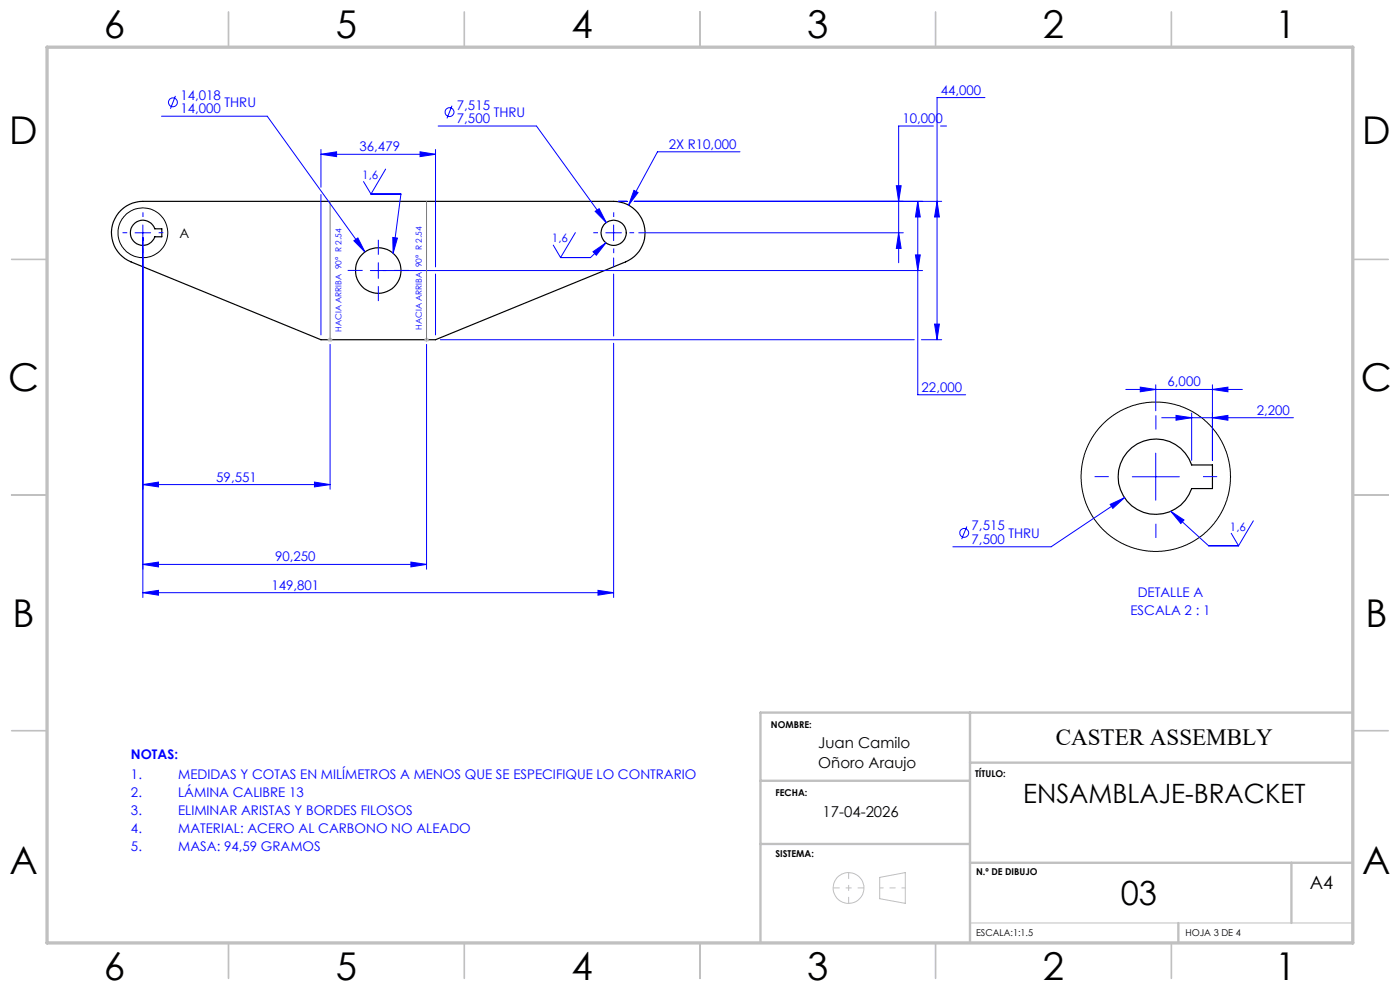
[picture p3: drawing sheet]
<svg xmlns="http://www.w3.org/2000/svg" width="297mm" height="210mm" viewBox="0 0 297 210" stroke-linecap="round" stroke-linejoin="round" font-family="sans-serif">
<g fill="none" stroke="#000" stroke-width=".25">
<path d="M25.6 44.6a6.7 6.7 0 0 1 4.7-1.9h99.9a6.7 6.7 0 0 1 6.5 5.4 6.7 6.7 0 0 1-4 7.5l-40.3 16.5h-24.3l-40.3-16.5a6.7 6.7 0 0 1-2.2-11zM28.3 47.7a2.67 2.67 0 0 1 4.5 .8h1.5v1.7h-1.5a2.67 2.67 0 0 1-3.8 1.5 2.67 2.67 0 0 1-.7-4zM240.1 95a8 8 0 0 1 12.7 3.6h4.4v5h-4.4a8 8 0 0 1-12.1 4.1 8 8 0 0 1-.6-12.7z"/>
<circle cx="80.2" cy="57.4" r="4.8"/>
<circle cx="130.2" cy="49.4" r="2.67"/>
</g>
<g fill="none" stroke="#000" stroke-width=".21">
<circle cx="30.3" cy="49.4" r="5.3"/>
<circle cx="245.2" cy="101.1" r="15.8"/>
</g>
<g fill="none" stroke="#00f" stroke-width=".21">
<path d="M34.3 24.7h22.4l20.7 28.8M37.2 20.3l-1 2.8M68.1 32.7l3.3-.5v1zM68.1 31.7v8M68.1 32.7h24.3M77.1 38.5l1.6 2.7M81.8 35.9l-3.1 5.3M89.1 32.2l3.3 .5-3.3 .5zM92.4 31.7v24.9M93 26.7h20.8l14.8 20.5M95.9 22.4l-1.1 2.7M157 32.2h-17.5l-6.2 11.3"/>
<path d="M190.1 39.4h1.1l-.6 3.3zM198 26.7h-7.4v29M199.5 26.7h1.3M209 20.7h-10.2v51.4M28.6 49.4h3.4M30.3 47.7v79M68.1 41.3v29.7M75.1 51.1l.8-.6 1.5 3zM78.6 57.4h117.1M78.7 41.2h6.4l-1.7 12.5M80.3 55.7v3.3M83.3 50.4l1 .1-.9 3.2z"/>
<path d="M92.4 58.1v12.9M117.4 52l1.5 2.6M122.1 49.3l-3.2 5.3M125.8 53.4l2.8-1.9-2.1 2.6zM126.3 44.8l.8-.5 1.5 2.9zM128.5 49.4h3.3M128.6 51.5l-3.3 3.1h-6.4M130.2 47.7v3.3M130.2 54.7v1.9M130.2 58.1v13.2M131.2 42.7h1.8M134.5 40.4l.9 .4-2.1 2.7z"/>
<path d="M134.5 42.7h65.3M135.5 49.4h56.1M190.6 49.4l.6 3.3h-1.1zM194.2 54.1h1l-.5 3.3zM194.7 42.7l.5 3.3h-1zM194.7 42.7v41h10.2M198.8 42.7l.5 3.3h-1zM70 73.1v30.7M90.5 73.1v47.6M93.4 72.1h100.6M130.2 72.8v53.9M195.5 72.1h4.3"/>
<path d="M198.3 68.7h1l-.5 3.4zM238.8 82.6h24.8M241.9 82.1l3.3 .5-3.3 .5zM245.2 81.6v5.5M245.2 96.1v10M246.5 88.6h27.9M249.5 88.1l3.3 .5-3.3 .5zM252.8 87.6v10M257.2 88.6l3.3-.5v1zM257.2 82.6l3.3-.5v1zM257.2 81.6v16M30.3 102.8l3.3-.5v1z"/>
<path d="M30.3 119.7l3.3-.5v1.1zM30.3 102.8h39.7M30.3 119.7h60.2M66.7 102.3l3.3 .5-3.3 .5zM87.2 119.2l3.3 .5-3.3 .6zM205.1 111.7l-1.1 2.7M235.5 107l3-1.4-2.4 2.2zM238.5 105.6l-15.5 10.4h-20.9M240.2 101.1h10M248.4 108.5l2.8 1.8-.7 .7zM248.4 108.5l8 7.3h6.3M261.2 113.1l1.5 2.7"/>
<path d="M265.9 110.5l-3.2 5.3M30.3 125.7l3.3-.5v1.1zM30.3 125.7h99.9M126.9 125.2l3.3 .5-3.3 .6z"/>
<circle cx="36.7" cy="21.7" r=".94"/>
<circle cx="95.4" cy="23.8" r=".94"/>
<circle cx="204.6" cy="113" r=".94"/>
</g>
<g fill="none" stroke="#c0c0c0" stroke-width=".21">
<path d="M69.5 72.1h1M69.7 71.7l.7 .7M70 71.5v1.1M70.4 71.7l-.7 .7M90 72.1h1M90.1 71.7l.7 .7M90.5 71.5v1.1M90.8 71.7l-.7 .7M186.6 186.1l5.5-1v6.5l-5.5-1zM205.8 195.8h81.2"/>
<circle cx="180" cy="188.4" r="3.3"/>
</g>
<g fill="none" stroke="#00f" stroke-width=".21" stroke-dasharray="15.2 1.3 1.3 1.3" stroke-linecap="butt">
<path d="M27 49.4h-1M30.3 46v-1M30.3 52.7v1M33.7 49.4h1M76.9 57.4h-3.1M80.3 54v-3.1M83.6 57.4h3.2M126.9 49.4h-1M130.2 46v-1M130.2 52.7v1M133.5 49.4h1M80.3 60.7v3.2"/>
<path d="M245.2 91.1v-3M235.2 101.1h-3M245.2 111.1v3M255.2 101.1h3"/>
</g>
<path d="M176.8 188.3h6.5M180 185.1v6.5" fill="none" stroke="#c0c0c0" stroke-width=".21" stroke-dasharray="15.2 1.3 1.3 1.3" stroke-dashoffset="13.9" stroke-linecap="butt"/>
<path d="M186.6 188.3h5.5" fill="none" stroke="#c0c0c0" stroke-width=".21" stroke-dasharray="15.2 1.3 1.3 1.3" stroke-dashoffset="14.4" stroke-linecap="butt"/>
<path d="M70 42.7v29.4M90.5 42.7v29.4" fill="none" stroke="#808080" stroke-width=".21"/>
<g fill="none" stroke="#c0c0c0" stroke-width=".35">
<path d="M48.5 2.5v7.5M98.5 2.5v7.5M148.5 2.5v7.5M198.5 2.5v7.5M248.5 2.5v7.5M2.5 55h7.5M287 55h7.5M2.5 105h7.5M287 105h7.5M2.5 155h7.5M287 155h7.5M48.5 200v7.5"/>
<path d="M98.5 200v7.5M148.5 200v7.5M198.5 200v7.5M248.5 200v7.5"/>
</g>
<path d="M205.8 151.2v48.8M287 151.2h-125.7v48.8M161.3 165.6h44.5M161.3 179h44.5M205.8 161.8h81.2M205.8 183h81.2M250 195.8v4.2M274 183v12.8" fill="none" stroke="#c0c0c0" stroke-width=".5"/>
<path d="M10 10h277v190h-277z" fill="none" stroke="#c0c0c0" stroke-width=".7"/>
<g fill="#00f">
<path d="M248.4 108.5l2.8 1.8-.7 .7zM235.5 107l3-1.4-2.4 2.2z"/>
<path d="M134.5 40.4l-1.2 3.1 2.1-2.7zM194.7 42.7l.5 3.3h-1zM194.2 54.1h1l-.5 3.3zM198.8 42.7l.5 3.3h-1zM198.3 68.7h1l-.5 3.4zM190.1 39.4h1.1l-.6 3.3zM190.6 49.4l.6 3.3h-1.1zM68.1 32.7l3.3-.5v1zM89.1 32.2l3.3 .5-3.3 .5zM30.3 125.7l3.3-.5v1.1zM126.9 125.2l3.3 .5-3.3 .6z"/>
<path d="M83.3 50.4l1 .1-.9 3.2zM125.8 53.4l2.8-1.9-2.1 2.6zM126.3 44.8l.8-.5 1.5 2.9zM75.1 51.1l.8-.6 1.5 3z"/>
<path d="M66.7 102.3l3.3 .5-3.3 .5zM30.3 102.8l3.3-.5v1zM87.2 119.2l3.3 .5-3.3 .6zM30.3 119.7l3.3-.5v1.1zM257.2 88.6l3.3-.5v1zM249.5 88.1l3.3 .5-3.3 .5zM257.2 82.6l3.3-.5v1zM241.9 82.1l3.3 .5-3.3 .5z"/>
</g>
<g font-size="8.1">
<text x="22" y="8">6</text>
<text x="71.2" y="8">5</text>
<text x="121.2" y="8">4</text>
<text x="171.2" y="8">3</text>
<text x="221.2" y="8">2</text>
<text x="270.5" y="8">1</text>
<text x="2" y="30.5">D</text>
<text x="289" y="30.5">D</text>
<text x="1.7" y="83">C</text>
<text x="288.7" y="83">C</text>
<text x="2.7" y="133">B</text>
<text x="289.7" y="133">B</text>
<text x="2" y="185.5">A</text>
<text x="289" y="185.5">A</text>
<text x="22" y="208">6</text>
<text x="71.2" y="208">5</text>
<text x="121.2" y="208">4</text>
<text x="171.2" y="208">3</text>
<text x="221.2" y="208">2</text>
<text x="270.5" y="208">1</text>
</g>
<text font-size="7.1" x="237.8" y="192">03</text>
<text font-size="5.6" x="217" y="170.4">ENSAMBLAJE-BRACKET</text>
<text font-size="4.9" x="224" y="158">CASTER ASSEMBLY</text>
<text font-size="3.9" x="277.9" y="188.5">A4</text>
<g font-size="3.2">
<text x="173.6" y="158.7">Juan Camilo</text>
<text x="173.6" y="162.9">Oñoro Araujo</text>
<text x="174.5" y="173.4">17-04-2026</text>
</g>
<g font-size="2.8" fill="#00f">
<text x="38.3" y="21.2">14,018</text>
<text x="47.6" y="22.8">THRU</text>
<text x="96.9" y="23.3">7,515</text>
<text x="199.6" y="20.1">44,000</text>
<text x="38.3" y="24">14,000</text>
<text x="96.9" y="26.1">7,500</text>
<text x="104.8" y="24.8">THRU</text>
<text x="191.4" y="26.1">10,000</text>
<text x="76.3" y="32.1">36,479</text>
<text x="141.9" y="31.6">2X R10,000</text>
<text x="195.5" y="83.1">22,000</text>
<text x="247.7" y="82">6,000</text>
<text x="266.6" y="88">2,200</text>
<text x="45.9" y="102.2">59,551</text>
<text x="206.1" y="112.5">7,515</text>
<text x="58.4" y="119.1">90,250</text>
<text x="206.1" y="115.3">7,500</text>
<text x="213.9" y="114.1">THRU</text>
<text x="57.6" y="125.1">149,801</text>
<text x="239.8" y="130.5">ESCALA 2 : 1</text>
<text x="241.4" y="126.7">DETALLE A</text>
<text x="27.8" y="161">NOTAS:</text>
<text x="27.8" y="165.2">1.</text>
<text x="37.8" y="165.2">MEDIDAS Y COTAS EN MILÍMETROS A MENOS QUE SE ESPECIFIQUE LO CONTRARIO</text>
<text x="27.8" y="169">2.</text>
<text x="27.8" y="172.8">3.</text>
<text x="37.8" y="169">LÁMINA CALIBRE 13</text>
<text x="37.8" y="172.8">ELIMINAR ARISTAS Y BORDES FILOSOS</text>
<text x="27.8" y="176.7">4.</text>
<text x="37.8" y="176.7">MATERIAL: ACERO AL CARBONO NO ALEADO</text>
<text x="27.8" y="180.5">5.</text>
<text x="37.8" y="180.5">MASA: 94,59 GRAMOS</text>
</g>
<text font-size="2.8" x="38.1" y="50.5">A</text>
<g font-size="2.5" fill="#00f">
<text x="76.9" y="37.9">1,6</text>
<text x="117.1" y="51.4">1,6</text>
<text x="260.9" y="112.6">1,6</text>
</g>
<g font-size="2">
<text x="163.6" y="154.4">NOMBRE:</text>
<text x="206.9" y="164.9">TÍTULO:</text>
<text x="164.5" y="168.9">FECHA:</text>
<text x="164.5" y="181.7">SISTEMA:</text>
<text x="207.1" y="185.5">N.º DE DIBUJO</text>
<text x="207.1" y="198.6">ESCALA:1:1.5</text>
<text x="251.5" y="198.6">HOJA 3 DE 4</text>
</g>
<g font-size="1.8" fill="#00f">
<text x="72.4" y="70.4" transform="rotate(-90 72.4 70.4)">HACIA ARRIBA 90° R 2.54</text>
<text x="89.5" y="70" transform="rotate(-90 89.5 70)">HACIA ARRIBA 90° R 2.54</text>
</g>
</svg>
